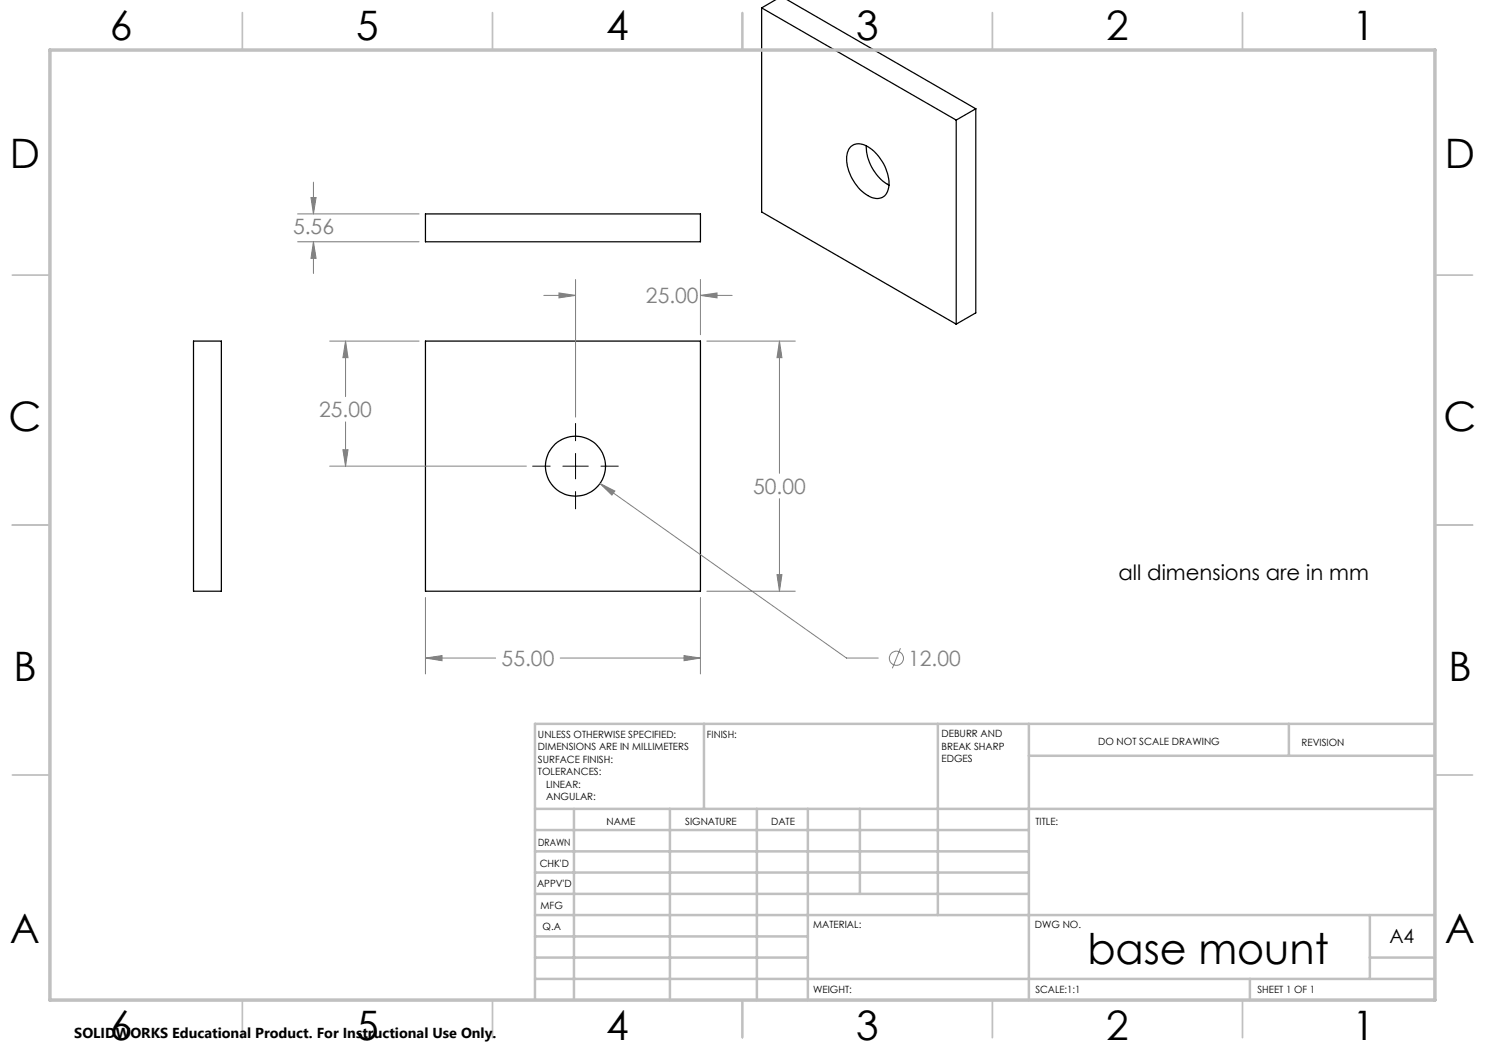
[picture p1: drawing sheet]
<svg xmlns="http://www.w3.org/2000/svg" width="297mm" height="210mm" viewBox="0 0 297 210" stroke-linecap="round" stroke-linejoin="round" font-family="sans-serif">
<g fill="none" stroke="#000" stroke-width=".25">
<path d="M155.1 -.1l-2.8 1.7M157.4 -.1l37.8 21.9M152.3 1.6l38.9 22.4M152.3 1.6v40.8l38.9 22.4M170.2 29.3a2.88 2.88 0 0 1 3.8 .3 9 9 0 0 1 3.7 7.9 2.4 2.4 0 0 1-3.7 1.8 8.8 8.8 0 0 1-4.5-8.8l.3-.7zM173.2 29.2a9.2 9.2 0 0 0 4.6 7.8M191.2 24v40.8M195.2 21.8l-4 2.2M195.2 21.8v40.8l-4 2.2M85.1 42.8h55v5.6h-55zM38.7 68.2h5.6v50h-5.6zM85.1 68.2h55v50h-55z"/>
<circle cx="115.1" cy="93.2" r="6"/>
</g>
<g fill="none" stroke="#808080" stroke-width=".2">
<path d="M62.2 39.5h1l-.5 3.3zM62.7 36.4v6.4M59.5 48.4h24.3M59.5 42.8h24.3M62.7 48.4l.5 3.3h-1zM62.7 48.4v6.3M108.8 59.1h6.3M111.8 58.6l3.3 .5-3.3 .5zM115.1 55.9v27.5M140.1 59.1l3.3-.5v1zM140.1 55.9v11M140.1 59.1h6.3"/>
<path d="M65.9 68.2h17.9M69.1 68.2l.5 3.3h-1zM69.1 68.2v11.1M141.4 68.2h17.7M155.9 68.2l.5 3.3h-1zM155.9 68.2v26.5M65.9 93.2h39.4M68.6 89.9h1l-.5 3.3zM69.1 84.4v8.8M120 96.7l3 1.5-.6 .8zM120 96.7l49.3 34.9h6.3M155.9 99.7v18.5"/>
<path d="M85.1 119.5v15.3M140.1 119.5v15.3M141.4 118.2h17.7M155.4 114.9h1l-.5 3.3zM85.1 131.6l3.3-.5v1zM85.1 131.6h14M112 131.6h28.1M136.8 131.1l3.3 .5-3.3 .5zM180.1 129.6l-1.6 4.1"/>
<circle cx="179.3" cy="131.7" r="1.41"/>
</g>
<path d="M106.5 93.2h3.5M112.6 93.2h5.1M115.1 84.7v3.5M115.1 90.7v5.1M115.1 98.3v3.5M120.2 93.2h3.4" fill="none" stroke="#000" stroke-width=".2"/>
<g fill="none" stroke="#c0c0c0" stroke-width=".35">
<path d="M48.5 2.5v7.5M98.5 2.5v7.5M148.5 2.5v7.5M198.5 2.5v7.5M248.5 2.5v7.5M2.5 55h7.5M287 55h7.5M2.5 105h7.5M287 105h7.5M2.5 155h7.5M287 155h7.5M48.5 200v7.5"/>
<path d="M98.5 200v7.5M148.5 200v7.5M198.5 200v7.5M248.5 200v7.5"/>
</g>
<g fill="none" stroke="#c0c0c0" stroke-width=".5">
<path d="M140.8 144.8v17M187.6 144.8v38.2M205.8 144.8v55.2M205.8 151.2h81.2M257.8 144.8v6.4M287 144.8h-180v55.2M107 161.8h180M107 178.8h98.8M107 174.5h98.8M107 170.3h98.8M107 166h98.8M114.8 161.8v38.2"/>
<path d="M134 161.8v38.2M151.4 161.8v38.2M161.6 161.8v38.2M172 161.8v17M107 195.8h180M107 191.5h54.6M107 187.3h54.6M107 183h180M250 195.8v4.2M274 191.5h13M274 183v12.8"/>
</g>
<path d="M10 10h277v190h-277z" fill="none" stroke="#c0c0c0" stroke-width=".7"/>
<path d="M85.1 131.6l3.3-.5v1zM136.8 131.1l3.3 .5-3.3 .5zM155.4 114.9h1l-.5 3.3zM155.9 68.2l.5 3.3h-1zM120 96.7l2.4 2.3 .6-.8zM68.6 89.9h1l-.5 3.3zM69.1 68.2l.5 3.3h-1zM111.8 58.6l3.3 .5-3.3 .5zM140.1 59.1l3.3-.5v1zM62.7 48.4l.5 3.3h-1zM62.2 39.5h1l-.5 3.3z" fill="#808080"/>
<text font-size="8.5" x="217.5" y="192.7">base mount</text>
<g font-size="8.1">
<text x="22" y="8">6</text>
<text x="71.2" y="8">5</text>
<text x="121.2" y="8">4</text>
<text x="171.2" y="8">3</text>
<text x="221.2" y="8">2</text>
<text x="270.5" y="8">1</text>
<text x="2" y="33.6">D</text>
<text x="289" y="33.6">D</text>
<text x="1.7" y="86.1">C</text>
<text x="288.7" y="86.1">C</text>
<text x="2.7" y="136.1">B</text>
<text x="289.7" y="136.1">B</text>
<text x="2" y="188.6">A</text>
<text x="289" y="188.6">A</text>
<text x="22" y="208">6</text>
<text x="71.2" y="208">5</text>
<text x="121.2" y="208">4</text>
<text x="171.2" y="208">3</text>
<text x="221.2" y="208">2</text>
<text x="270.5" y="208">1</text>
</g>
<g font-size="4.2" fill="#808080">
<text x="58.6" y="46.9">5.56</text>
<text x="129.2" y="60.7">25.00</text>
<text x="63.8" y="83.4">25.00</text>
<text x="150.6" y="98.8">50.00</text>
<text x="100.3" y="133.2">55.00</text>
<text x="181.6" y="133.2">12.00</text>
</g>
<text font-size="4.2" x="223.7" y="116.1">all dimensions are in mm</text>
<text font-size="3.9" x="277.9" y="188.5">A4</text>
<text font-size="2.9" x="14.9" y="207.6">SOLIDWORKS Educational Product. For Instructional Use Only.</text>
<g font-size="2">
<text x="107.6" y="147.6">UNLESS OTHERWISE SPECIFIED:</text>
<text x="141.4" y="147.6">FINISH:</text>
<text x="188.3" y="147.5">DEBURR AND</text>
<text x="188.3" y="150">BREAK SHARP</text>
<text x="219.6" y="149">DO NOT SCALE DRAWING</text>
<text x="260.3" y="149.2">REVISION</text>
<text x="107.6" y="150.1">DIMENSIONS ARE IN MILLIMETERS</text>
<text x="107.6" y="152.6">SURFACE FINISH:</text>
<text x="107.6" y="155.1">TOLERANCES:</text>
<text x="188.3" y="152.5">EDGES</text>
<text x="109.2" y="157.6">LINEAR:</text>
<text x="109.2" y="160.1">ANGULAR:</text>
<text x="121.3" y="165">NAME</text>
<text x="137" y="164.9">SIGNATURE</text>
<text x="154.2" y="164.9">DATE</text>
<text x="207.1" y="164.9">TITLE:</text>
<text x="107.6" y="169.1">DRAWN</text>
<text x="107.9" y="173.3">CHK'D</text>
<text x="107.4" y="177.4">APPV'D</text>
<text x="108.1" y="181.8">MFG</text>
<text x="108.5" y="186">Q.A</text>
<text x="162.6" y="185.5">MATERIAL:</text>
<text x="207" y="185.5">DWG NO.</text>
<text x="162.6" y="198.5">WEIGHT:</text>
<text x="207.1" y="198.6">SCALE:1:1</text>
<text x="251.5" y="198.6">SHEET 1 OF 1</text>
</g>
</svg>
